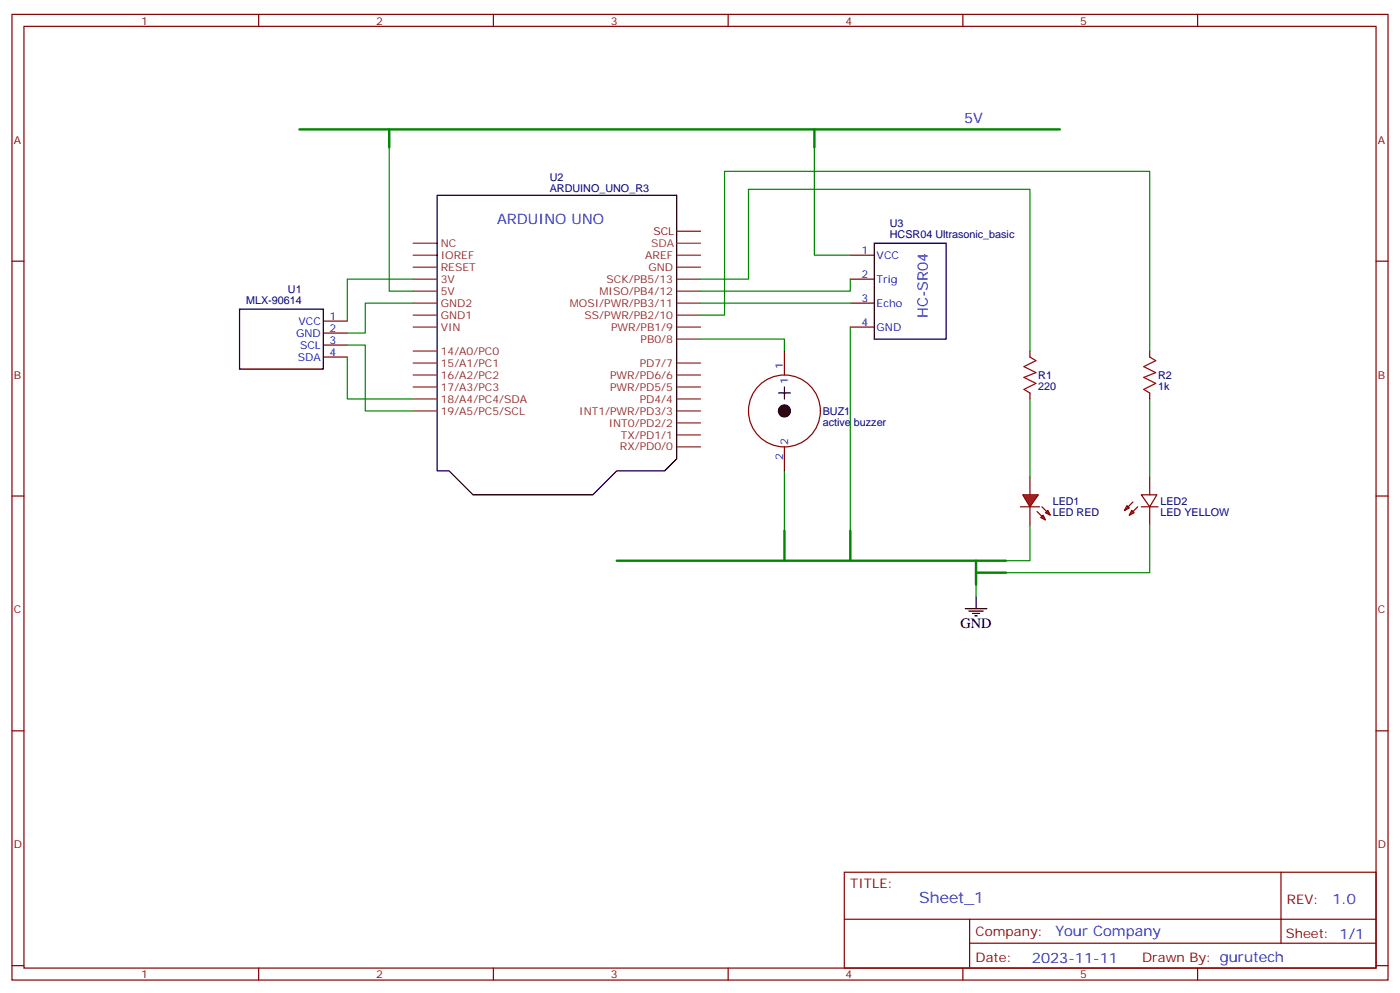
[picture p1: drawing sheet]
<svg xmlns="http://www.w3.org/2000/svg" width="412mm" height="292mm" viewBox="0 0 412 292" stroke-linecap="round" stroke-linejoin="round" font-family="sans-serif">
<g fill="none" stroke="#870000" stroke-width=".35">
<path d="M3.5 4.2h405.4v284.4h-405.4zM7.1 7.8h398.2v277.2h-398.2zM76.2 4.2v3.6M145.3 4.2v3.6M214.5 4.2v3.6M283.6 4.2v3.6M352.8 4.2v3.6M3.5 76.9h3.6M250.5 75.1h7M405.3 76.9h3.6M95.2 94.5h7.1M95.2 98.1h7.1"/>
<path d="M250.5 82.2h7M250.5 89.3h7M250.5 96.3h7M95.2 101.6h7.1M95.2 105.1h7.1M231.1 103.4v7M231.1 131.6v7M3.5 146h3.6M405.3 146h3.6M3.5 215.2h3.6M405.3 215.2h3.6M248.7 256.8h156.6v28.2h-156.6z"/>
<path d="M377.3 256.8v20.9M248.7 270.7h156.5M285.6 277.7h119.6M285.6 270.7v14.1M3.5 284.3h3.6M76.2 285v3.6M145.3 285v3.6M214.5 285v3.6M283.6 285v3.6M352.8 285v3.6M405.3 284.3h3.6"/>
<circle cx="231.1" cy="121" r="10.6"/>
</g>
<path d="M128.8 57.5h70.5v77.6l-3.5 3.5h-14.1l-7.1 7.1h-35.3l-7-7.1h-3.5zM257.5 71.6h21.2v28.2h-21.2zM70.6 91h24.6v17.7h-24.6zM229.3 115.7h3.5M231.1 113.9v3.6" fill="none" stroke="#000" stroke-width=".35"/>
<g fill="none" stroke="#8c2424" stroke-width=".35">
<path d="M121.7 71.6h7.1M121.7 75.1h7.1M121.7 78.7h7.1M199.3 75.1h7.1M199.3 78.7h7.1M121.7 82.2h7.1M121.7 85.7h7.1M121.7 89.3h7.1M121.7 92.8h7.1M121.7 96.3h7.1M199.3 82.2h7.1M199.3 85.7h7.1"/>
<path d="M199.3 89.3h7.1M199.3 92.8h7.1M199.3 96.3h7.1M199.3 99.8h7.1M121.7 103.4h7.1M121.7 106.9h7.1M121.7 110.4h7.1M121.7 113.9h7.1M121.7 117.5h7.1M199.3 106.9h7.1M199.3 110.4h7.1M199.3 113.9h7.1"/>
<path d="M199.3 117.5h7.1M121.7 121h7.1M199.3 121h7.1M199.3 124.5h7.1M199.3 128.1h7.1M199.3 131.6h7.1"/>
</g>
<path d="M199.3 68.1h7.1" fill="none" stroke="#900" stroke-width=".35"/>
<path d="M199.3 71.6h7.1" fill="none" stroke="#933" stroke-width=".35"/>
<circle cx="231.1" cy="121" r="1.76" fill="#000" stroke="#000" stroke-width=".35"/>
<g fill="#f00" stroke="#870000" stroke-width=".35">
<path d="M301.3 145.7h4.6l-2.5 3.5z"/>
<path d="M300.6 149.2h5.6z"/>
</g>
<g fill="#870000" stroke="#870000" stroke-width=".35">
<path d="M306.9 149.2l1.4 1.4z"/>
<path d="M305.5 150.6l1.4 1.4z"/>
</g>
<g fill="#f00" stroke="#870000" stroke-width=".35">
<path d="M308 151l.7-.7 .7 1.4z"/>
<path d="M306.6 152.4l.7-.7 .7 1.4z"/>
</g>
<g fill="none" stroke="#870000" stroke-width=".35">
<path d="M303.4 103.4v1.7M303.4 115.7v1.8M338.7 103.4v1.7M338.7 115.7v1.8M303.4 140.4v5.3M303.4 149.2v5.3M332 148.9l.7 .7-1.4 .7zM333.4 150.3l.7 .7-1.4 .7zM333.7 147.8l-2.4 2.5M335.1 149.2l-2.4 2.5M336.2 145.7h4.6l-2.1 3.5zM336.2 149.2h4.9"/>
<path d="M338.7 140.4v5.3M338.7 149.2v5.3"/>
</g>
<path d="M303.4 105.1l1.8 1.1-3.6 1.7 3.6 1.8-3.6 1.4 3.6 1.8-3.6 1.8 1.8 1M338.7 105.1l1.7 1.1-3.5 1.7 3.5 1.8-3.5 1.4 3.5 1.8-3.5 1.8 1.8 1" fill="none" stroke="#a10000" stroke-width=".35"/>
<g fill="none" stroke="#008700" stroke-width=".35">
<path d="M114.7 43.4v42.3h7M239.9 43.4v31.7h10.6M121.7 82.2h-19.4v12.3M121.7 89.3h-14.1v8.8h-5.3M206.4 82.2h14.1v-26.5h82.9v47.7M206.4 99.8h24.7v3.6M206.4 92.8h7v-42.4h125.3v53M206.4 89.3h44.1M250.5 82.2v3.5h-44.1M250.5 96.3v60M102.3 101.6h5.3v19.4h14.1M102.3 105.1v12.4h19.4"/>
<path d="M303.4 117.5v22.9M338.7 117.5v22.9M231.1 138.6v17.7M303.4 154.5v10.6h-7.1M338.7 154.5v14.1h-42.4M287.5 172.2v3.5"/>
</g>
<path d="M284.3 179.2h6.4M285.4 179.9h4.2M287.5 175.7v3.5M286.5 180.6h2.1M287.2 181.3h.7" fill="none" stroke="#000" stroke-width=".35"/>
<path d="M88.2 38.1h224M114.7 38.1v5.3M239.9 38.1v5.3M231.1 156.3v8.8M250.5 156.3v8.8M181.7 165.1h114.6M287.5 165.1v7.1M287.5 168.6h8.8" fill="none" stroke="#008700" stroke-width=".71"/>
<text font-size="4.6" fill="#00f" x="270.8" y="265.8">Sheet_1</text>
<g font-size="4.2" fill="#00f">
<text x="284" y="36.3">5V</text>
<text x="146.4" y="65.9">ARDUINO UNO</text>
<text x="273.3" y="93.7" transform="rotate(-90 273.3 93.7)">HC-SR04</text>
<text x="392.5" y="266.1">1.0</text>
<text x="310.9" y="275.6">Your Company</text>
<text x="304" y="283.4">2023-11-11</text>
</g>
<text font-size="4.2" x="282.9" y="184.9">GND</text>
<g font-size="3.9" fill="#800">
<text x="250.5" y="261.4">TITLE:</text>
<text x="379.1" y="266.1">REV:</text>
<text x="287.4" y="275.6">Company:</text>
<text x="378.7" y="276.2">Sheet: 1/1</text>
<text x="287.4" y="283.3">Date:</text>
<text x="336.4" y="283.4">Drawn By: gurutech</text>
</g>
<g font-size="3.2" fill="#800">
<text x="41.6" y="7.2">1</text>
<text x="110.8" y="7.2">2</text>
<text x="179.9" y="7.2">3</text>
<text x="249.1" y="7.2">4</text>
<text x="318.2" y="7.2">5</text>
<text x="4.1" y="42.3">A</text>
<text x="405.9" y="42.3">A</text>
<text x="4.1" y="111.5">B</text>
<text x="405.9" y="111.5">B</text>
<text x="4.1" y="180.6">C</text>
<text x="405.9" y="180.6">C</text>
<text x="4.1" y="249.8">D</text>
<text x="405.9" y="249.8">D</text>
<text x="41.6" y="288">1</text>
<text x="110.8" y="288">2</text>
<text x="179.9" y="288">3</text>
<text x="249.1" y="288">4</text>
<text x="318.2" y="288">5</text>
</g>
<g font-size="3.2" fill="#000080">
<text x="161.9" y="53.2">U2</text>
<text x="161.9" y="56.4">ARDUINO_UNO_R3</text>
<text x="262.1" y="70.2">HCSR04 Ultrasonic_basic</text>
<text x="262.1" y="67">U3</text>
<text x="72.5" y="89.4">MLX-90614</text>
<text x="84.8" y="86.2">U1</text>
<text x="305.9" y="111.6">R1</text>
<text x="341.1" y="111.6">R2</text>
<text x="305.9" y="114.8">220</text>
<text x="341.1" y="114.8">1k</text>
<text x="242.4" y="125.4">active buzzer</text>
<text x="242.4" y="122.1">BUZ1</text>
<text x="310.1" y="148.6">LED1</text>
<text x="341.8" y="148.6">LED2</text>
<text x="310.1" y="151.8">LED RED</text>
<text x="341.8" y="151.8">LED YELLOW</text>
</g>
<text font-size="3.2" fill="#900" x="192.5" y="69.1">SCL</text>
<g font-size="3.2" fill="#8d2323">
<text x="129.8" y="72.7">NC</text>
<text x="129.8" y="76.2">IOREF</text>
<text x="190.1" y="76.2">AREF</text>
<text x="129.8" y="79.7">RESET</text>
<text x="129.8" y="83.3">3V</text>
<text x="178.7" y="83.3">SCK/PB5/13</text>
<text x="191" y="79.7">GND</text>
<text x="129.8" y="86.8">5V</text>
<text x="176.6" y="86.8">MISO/PB4/12</text>
<text x="129.8" y="90.3">GND2</text>
<text x="129.8" y="93.8">GND1</text>
<text x="167.9" y="90.3">MOSI/PWR/PB3/11</text>
<text x="172.2" y="93.8">SS/PWR/PB2/10</text>
<text x="129.8" y="97.4">VIN</text>
<text x="180" y="97.4">PWR/PB1/9</text>
<text x="188.7" y="100.9">PB0/8</text>
<text x="129.8" y="104.4">14/A0/PC0</text>
<text x="129.8" y="107.9">15/A1/PC1</text>
<text x="188.4" y="107.9">PD7/7</text>
<text x="129.8" y="111.5">16/A2/PC2</text>
<text x="179.7" y="111.5">PWR/PD6/6</text>
<text x="129.8" y="115">17/A3/PC3</text>
<text x="129.8" y="118.5">18/A4/PC4/SDA</text>
<text x="179.7" y="115">PWR/PD5/5</text>
<text x="188.4" y="118.5">PD4/4</text>
<text x="129.8" y="122.1">19/A5/PC5/SCL</text>
<text x="170.6" y="122.1">INT1/PWR/PD3/3</text>
<text x="179.3" y="125.6">INT0/PD2/2</text>
<text x="182.9" y="129.1">TX/PD1/1</text>
<text x="182.6" y="132.6">RX/PD0/0</text>
</g>
<text font-size="3.2" fill="#933" x="191.8" y="72.7">SDA</text>
<g font-size="3.2" fill="#00f">
<text x="253.7" y="74.8">1</text>
<text x="258.2" y="76.2">VCC</text>
<text x="253.7" y="81.8">2</text>
<text x="258.2" y="83.3">Trig</text>
<text x="253.7" y="88.9">3</text>
<text x="87.9" y="95.6">VCC</text>
<text x="97" y="94.2">1</text>
<text x="253.7" y="96">4</text>
<text x="258.2" y="90.3">Echo</text>
<text x="87.3" y="99.1">GND</text>
<text x="97" y="97.7">2</text>
<text x="97" y="101.2">3</text>
<text x="258.2" y="97.4">GND</text>
<text x="87.8" y="106.2">SDA</text>
<text x="88.4" y="102.7">SCL</text>
<text x="97" y="104.8">4</text>
<text x="230.7" y="108.7" transform="rotate(-90 230.7 108.7)">1</text>
<text x="232.1" y="113.1" transform="rotate(-90 232.1 113.1)">1</text>
<text x="232.1" y="130.9" transform="rotate(-90 232.1 130.9)">2</text>
<text x="230.7" y="135.4" transform="rotate(-90 230.7 135.4)">2</text>
</g>
</svg>
